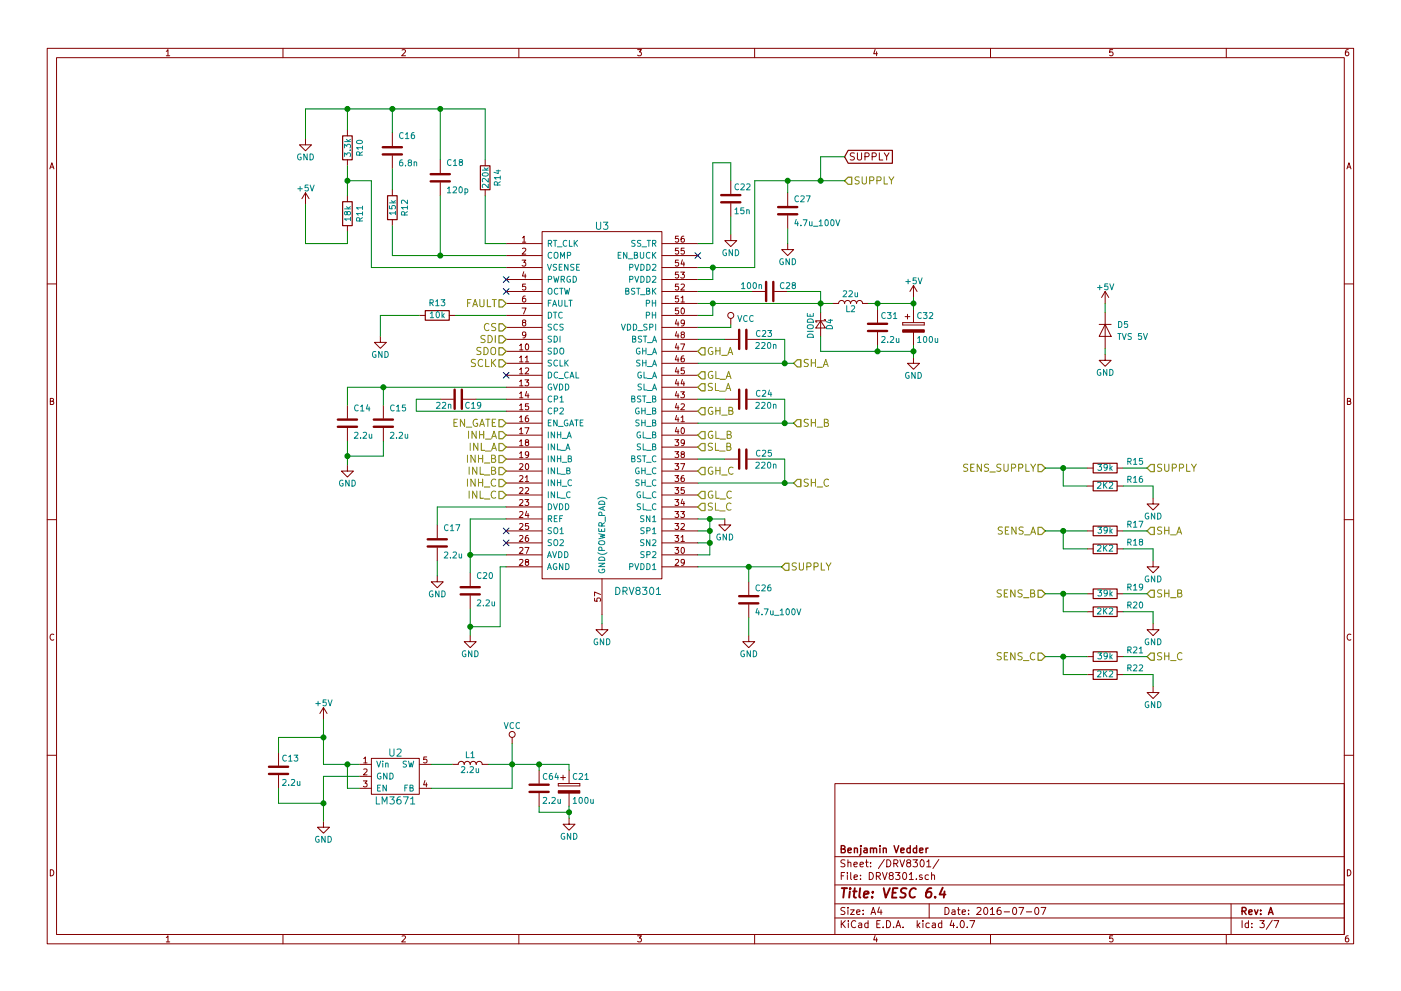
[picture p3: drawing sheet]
EESchema Schematic File Version 2
LIBS:power
LIBS:device
LIBS:transistors
LIBS:conn
LIBS:linear
LIBS:regul
LIBS:74xx
LIBS:cmos4000
LIBS:adc-dac
LIBS:memory
LIBS:xilinx
LIBS:microcontrollers
LIBS:dsp
LIBS:microchip
LIBS:analog_switches
LIBS:motorola
LIBS:texas
LIBS:switches
LIBS:intel
LIBS:audio
LIBS:interface
LIBS:digital-audio
LIBS:philips
LIBS:display
LIBS:cypress
LIBS:siliconi
LIBS:opto
LIBS:atmel
LIBS:contrib
LIBS:valves
LIBS:crf_1
EELAYER 25 0
EELAYER END
$Descr A4 11693 8268
encoding utf-8
Sheet 3 7
Title "VESC 6.4"
Date "2016-07-07"
Rev "A"
Comp "Benjamin Vedder"
Comment1 ""
Comment2 ""
Comment3 ""
Comment4 ""
$EndDescr
$Comp
L DRV8301 U3
U 1 1
P 5025 3375
F 0 "U3" H 5025 4875 60  0000 C CNN
F 1 "DRV8301" H 5325 1825 60  0000 C CNN
F 2 "CRF1:TSSOP-56-PP" H 5025 3375 60  0001 C CNN
F 3 "" H 5025 3375 60  0000 C CNN
	1    5025 3375
	1    0    0    -1  
$EndComp
$Comp
L C C26
U 1 1
P 6250 5000
F 0 "C26" H 6300 5100 50  0000 L CNN
F 1 "4.7u_100V" H 6300 4900 50  0000 L CNN
F 2 "w_smd_cap:c_1210" H 6250 5000 60  0001 C CNN
F 3 "" H 6250 5000 60  0001 C CNN
	1    6250 5000
	1    0    0    -1  
$EndComp
$Comp
L C C25
U 1 1
P 6200 3825
F 0 "C25" V 6150 3575 50  0000 L CNN
F 1 "220n" V 6250 3725 50  0000 R CNN
F 2 "CRF1:SMD-0603_c" H 6200 3825 60  0001 C CNN
F 3 "" H 6200 3825 60  0001 C CNN
	1    6200 3825
	0    -1   1    0   
$EndComp
$Comp
L C C19
U 1 1
P 3825 3325
F 0 "C19" V 3875 3450 50  0000 C CNN
F 1 "22n" V 3875 3205 50  0000 C CNN
F 2 "CRF1:SMD-0603_c" H 3825 3325 60  0001 C CNN
F 3 "" H 3825 3325 60  0001 C CNN
	1    3825 3325
	0    1    1    0   
$EndComp
$Comp
L C C18
U 1 1
P 3675 1475
F 0 "C18" H 3725 1575 50  0000 L BNN
F 1 "120p" H 3725 1375 50  0000 L CNN
F 2 "CRF1:SMD-0603_c" H 3675 1475 60  0001 C CNN
F 3 "" H 3675 1475 60  0001 C CNN
	1    3675 1475
	1    0    0    -1  
$EndComp
$Comp
L C C17
U 1 1
P 3650 4525
F 0 "C17" H 3700 4625 50  0000 L BNN
F 1 "2.2u" H 3700 4425 50  0000 L CNN
F 2 "CRF1:SMD-0603_c" H 3650 4525 60  0001 C CNN
F 3 "" H 3650 4525 60  0001 C CNN
	1    3650 4525
	1    0    0    -1  
$EndComp
$Comp
L R R14
U 1 1
P 4050 1475
F 0 "R14" V 4150 1475 50  0000 C CNN
F 1 "220k" V 4050 1475 50  0000 C CNN
F 2 "CRF1:SMD-0603_r" H 4050 1475 60  0001 C CNN
F 3 "" H 4050 1475 60  0001 C CNN
	1    4050 1475
	1    0    0    -1  
$EndComp
$Comp
L R R12
U 1 1
P 3275 1725
F 0 "R12" V 3375 1725 50  0000 C CNN
F 1 "15k" V 3275 1725 50  0000 C CNN
F 2 "CRF1:SMD-0603_r" H 3275 1725 60  0001 C CNN
F 3 "" H 3275 1725 60  0001 C CNN
	1    3275 1725
	1    0    0    -1  
$EndComp
$Comp
L R R11
U 1 1
P 2900 1775
F 0 "R11" V 3000 1775 50  0000 C CNN
F 1 "18k" V 2900 1775 50  0000 C CNN
F 2 "CRF1:SMD-0603_r" H 2900 1775 60  0001 C CNN
F 3 "" H 2900 1775 60  0001 C CNN
	1    2900 1775
	1    0    0    -1  
$EndComp
$Comp
L R R10
U 1 1
P 2900 1225
F 0 "R10" V 3000 1225 50  0000 C CNN
F 1 "3.3k" V 2900 1225 50  0000 C CNN
F 2 "CRF1:SMD-0603_r" H 2900 1225 60  0001 C CNN
F 3 "" H 2900 1225 60  0001 C CNN
	1    2900 1225
	1    0    0    -1  
$EndComp
$Comp
L C C16
U 1 1
P 3275 1250
F 0 "C16" H 3325 1350 50  0000 L BNN
F 1 "6.8n" H 3325 1150 50  0000 L CNN
F 2 "CRF1:SMD-0603_c" H 3275 1250 60  0001 C CNN
F 3 "" H 3275 1250 60  0001 C CNN
	1    3275 1250
	1    0    0    -1  
$EndComp
$Comp
L +5V #PWR039
U 1 1
P 2550 1700
F 0 "#PWR039" H 2550 1550 50  0001 C CNN
F 1 "+5V" H 2550 1840 50  0000 C CNN
F 2 "" H 2550 1700 50  0001 C CNN
F 3 "" H 2550 1700 50  0001 C CNN
	1    2550 1700
	1    0    0    -1  
$EndComp
$Comp
L GND #PWR040
U 1 1
P 2550 1150
F 0 "#PWR040" H 2550 900 50  0001 C CNN
F 1 "GND" H 2550 1000 50  0000 C CNN
F 2 "" H 2550 1150 50  0001 C CNN
F 3 "" H 2550 1150 50  0001 C CNN
	1    2550 1150
	1    0    0    -1  
$EndComp
$Comp
L R R13
U 1 1
P 3650 2625
F 0 "R13" V 3750 2625 50  0000 C CNN
F 1 "10k" V 3650 2625 50  0000 C CNN
F 2 "CRF1:SMD-0603_r" H 3650 2625 60  0001 C CNN
F 3 "" H 3650 2625 60  0001 C CNN
	1    3650 2625
	0    -1   -1   0   
$EndComp
$Comp
L GND #PWR041
U 1 1
P 3175 2800
F 0 "#PWR041" H 3175 2550 50  0001 C CNN
F 1 "GND" H 3175 2650 50  0000 C CNN
F 2 "" H 3175 2800 50  0001 C CNN
F 3 "" H 3175 2800 50  0001 C CNN
	1    3175 2800
	1    0    0    -1  
$EndComp
$Comp
L C C14
U 1 1
P 2900 3525
F 0 "C14" H 2950 3625 50  0000 L BNN
F 1 "2.2u" H 2950 3425 50  0000 L CNN
F 2 "CRF1:SMD-0603_c" H 2900 3525 60  0001 C CNN
F 3 "" H 2900 3525 60  0001 C CNN
	1    2900 3525
	1    0    0    -1  
$EndComp
$Comp
L C C15
U 1 1
P 3200 3525
F 0 "C15" H 3250 3625 50  0000 L BNN
F 1 "2.2u" H 3250 3425 50  0000 L CNN
F 2 "CRF1:SMD-0603_c" H 3200 3525 60  0001 C CNN
F 3 "" H 3200 3525 60  0001 C CNN
	1    3200 3525
	1    0    0    -1  
$EndComp
$Comp
L GND #PWR042
U 1 1
P 2900 3875
F 0 "#PWR042" H 2900 3625 50  0001 C CNN
F 1 "GND" H 2900 3725 50  0000 C CNN
F 2 "" H 2900 3875 50  0001 C CNN
F 3 "" H 2900 3875 50  0001 C CNN
	1    2900 3875
	1    0    0    -1  
$EndComp
$Comp
L GND #PWR043
U 1 1
P 3650 4800
F 0 "#PWR043" H 3650 4550 50  0001 C CNN
F 1 "GND" H 3650 4650 50  0000 C CNN
F 2 "" H 3650 4800 50  0001 C CNN
F 3 "" H 3650 4800 50  0001 C CNN
	1    3650 4800
	1    0    0    -1  
$EndComp
$Comp
L C C20
U 1 1
P 3925 4925
F 0 "C20" H 3975 5025 50  0000 L BNN
F 1 "2.2u" H 3975 4825 50  0000 L CNN
F 2 "CRF1:SMD-0603_c" H 3925 4925 60  0001 C CNN
F 3 "" H 3925 4925 60  0001 C CNN
	1    3925 4925
	1    0    0    -1  
$EndComp
$Comp
L GND #PWR044
U 1 1
P 3925 5300
F 0 "#PWR044" H 3925 5050 50  0001 C CNN
F 1 "GND" H 3925 5150 50  0000 C CNN
F 2 "" H 3925 5300 50  0001 C CNN
F 3 "" H 3925 5300 50  0001 C CNN
	1    3925 5300
	1    0    0    -1  
$EndComp
NoConn ~ 4225 2325
NoConn ~ 4225 2425
Text HLabel 4225 2525 0    60   Input ~ 0
FAULT
Text HLabel 4225 2725 0    60   Input ~ 0
CS
Text HLabel 4225 2825 0    60   Input ~ 0
SDI
Text HLabel 4225 2925 0    60   Input ~ 0
SDO
Text HLabel 4225 3025 0    60   Input ~ 0
SCLK
NoConn ~ 4225 3125
Text HLabel 4225 3525 0    60   Input ~ 0
EN_GATE
Text HLabel 4225 3625 0    60   Input ~ 0
INH_A
Text HLabel 4225 3725 0    60   Input ~ 0
INL_A
Text HLabel 4225 3825 0    60   Input ~ 0
INH_B
Text HLabel 4225 3925 0    60   Input ~ 0
INL_B
Text HLabel 4225 4025 0    60   Input ~ 0
INH_C
Text HLabel 4225 4125 0    60   Input ~ 0
INL_C
NoConn ~ 4225 4425
NoConn ~ 4225 4525
$Comp
L GND #PWR045
U 1 1
P 5025 5200
F 0 "#PWR045" H 5025 4950 50  0001 C CNN
F 1 "GND" H 5025 5050 50  0000 C CNN
F 2 "" H 5025 5200 50  0001 C CNN
F 3 "" H 5025 5200 50  0001 C CNN
	1    5025 5200
	1    0    0    -1  
$EndComp
Text HLabel 6525 4725 2    60   Input ~ 0
SUPPLY
$Comp
L GND #PWR046
U 1 1
P 6250 5300
F 0 "#PWR046" H 6250 5050 50  0001 C CNN
F 1 "GND" H 6250 5150 50  0000 C CNN
F 2 "" H 6250 5300 50  0001 C CNN
F 3 "" H 6250 5300 50  0001 C CNN
	1    6250 5300
	1    0    0    -1  
$EndComp
$Comp
L GND #PWR047
U 1 1
P 6050 4325
F 0 "#PWR047" H 6050 4075 50  0001 C CNN
F 1 "GND" H 6050 4175 50  0000 C CNN
F 2 "" H 6050 4325 50  0001 C CNN
F 3 "" H 6050 4325 50  0001 C CNN
	1    6050 4325
	1    0    0    -1  
$EndComp
Text HLabel 5825 4225 2    60   Input ~ 0
SL_C
Text HLabel 5825 4125 2    60   Input ~ 0
GL_C
Text HLabel 5825 3925 2    60   Input ~ 0
GH_C
Text HLabel 6625 4025 2    60   Input ~ 0
SH_C
$Comp
L C C24
U 1 1
P 6200 3325
F 0 "C24" V 6150 3075 50  0000 L CNN
F 1 "220n" V 6250 3225 50  0000 R CNN
F 2 "CRF1:SMD-0603_c" H 6200 3325 60  0001 C CNN
F 3 "" H 6200 3325 60  0001 C CNN
	1    6200 3325
	0    -1   1    0   
$EndComp
Text HLabel 5825 3725 2    60   Input ~ 0
SL_B
Text HLabel 5825 3625 2    60   Input ~ 0
GL_B
Text HLabel 5825 3425 2    60   Input ~ 0
GH_B
Text HLabel 6625 3525 2    60   Input ~ 0
SH_B
$Comp
L C C23
U 1 1
P 6200 2825
F 0 "C23" V 6150 2575 50  0000 L CNN
F 1 "220n" V 6250 2725 50  0000 R CNN
F 2 "CRF1:SMD-0603_c" H 6200 2825 60  0001 C CNN
F 3 "" H 6200 2825 60  0001 C CNN
	1    6200 2825
	0    -1   1    0   
$EndComp
Text HLabel 5825 3225 2    60   Input ~ 0
SL_A
Text HLabel 5825 3125 2    60   Input ~ 0
GL_A
Text HLabel 5825 2925 2    60   Input ~ 0
GH_A
Text HLabel 6625 3025 2    60   Input ~ 0
SH_A
$Comp
L VCC #PWR048
U 1 1
P 6100 2700
F 0 "#PWR048" H 6100 2550 50  0001 C CNN
F 1 "VCC" H 6225 2750 50  0000 C CNN
F 2 "" H 6100 2700 50  0001 C CNN
F 3 "" H 6100 2700 50  0001 C CNN
	1    6100 2700
	1    0    0    -1  
$EndComp
$Comp
L C C28
U 1 1
P 6425 2425
F 0 "C28" V 6375 2200 50  0000 L CNN
F 1 "100n" V 6375 2575 50  0000 C CNN
F 2 "CRF1:SMD-0603_c" H 6425 2425 60  0001 C CNN
F 3 "" H 6425 2425 60  0001 C CNN
	1    6425 2425
	0    -1   1    0   
$EndComp
$Comp
L L L2
U 1 1
P 7100 2525
F 0 "L2" V 7050 2525 50  0000 C CNN
F 1 "22u" V 7175 2525 50  0000 C CNN
F 2 "w_smd_inductors:inductor_smd_4.8x2.8mm" H 7100 2525 50  0001 C CNN
F 3 "" H 7100 2525 50  0001 C CNN
	1    7100 2525
	0    -1   -1   0   
$EndComp
$Comp
L +5V #PWR049
U 1 1
P 7625 2475
F 0 "#PWR049" H 7625 2325 50  0001 C CNN
F 1 "+5V" H 7625 2615 50  0000 C CNN
F 2 "" H 7625 2475 50  0001 C CNN
F 3 "" H 7625 2475 50  0001 C CNN
	1    7625 2475
	1    0    0    -1  
$EndComp
$Comp
L C C31
U 1 1
P 7325 2725
F 0 "C31" H 7350 2825 50  0000 L CNN
F 1 "2.2u" H 7350 2625 50  0000 L CNN
F 2 "CRF1:SMD-0603_c" H 7363 2575 50  0001 C CNN
F 3 "" H 7325 2725 50  0001 C CNN
	1    7325 2725
	1    0    0    -1  
$EndComp
$Comp
L CP C32
U 1 1
P 7625 2725
F 0 "C32" H 7650 2825 50  0000 L CNN
F 1 "100u" H 7650 2625 50  0000 L CNN
F 2 "Capacitors_Tantalum_SMD:CP_Tantalum_Case-B_EIA-3528-21_Wave" H 7663 2575 50  0001 C CNN
F 3 "" H 7625 2725 50  0001 C CNN
	1    7625 2725
	1    0    0    -1  
$EndComp
$Comp
L D_Schottky_Small D4
U 1 1
P 6850 2700
F 0 "D4" H 6800 2780 50  0000 L CNN
F 1 "DIODE" H 6750 2620 50  0000 L CNN
F 2 "Diodes_SMD:D_SMA_Handsoldering" V 6850 2700 50  0001 C CNN
F 3 "" V 6850 2700 50  0001 C CNN
	1    6850 2700
	0    1    1    0   
$EndComp
$Comp
L GND #PWR050
U 1 1
P 7625 2975
F 0 "#PWR050" H 7625 2725 50  0001 C CNN
F 1 "GND" H 7625 2825 50  0000 C CNN
F 2 "" H 7625 2975 50  0001 C CNN
F 3 "" H 7625 2975 50  0001 C CNN
	1    7625 2975
	1    0    0    -1  
$EndComp
$Comp
L C C22
U 1 1
P 6100 1650
F 0 "C22" H 6125 1750 50  0000 L CNN
F 1 "15n" H 6125 1550 50  0000 L CNN
F 2 "CRF1:SMD-0603_c" H 6100 1650 60  0001 C CNN
F 3 "" H 6100 1650 60  0001 C CNN
	1    6100 1650
	1    0    0    -1  
$EndComp
$Comp
L GND #PWR051
U 1 1
P 6100 1950
F 0 "#PWR051" H 6100 1700 50  0001 C CNN
F 1 "GND" H 6100 1800 50  0000 C CNN
F 2 "" H 6100 1950 50  0001 C CNN
F 3 "" H 6100 1950 50  0001 C CNN
	1    6100 1950
	1    0    0    -1  
$EndComp
NoConn ~ 5825 2125
$Comp
L C C27
U 1 1
P 6575 1750
F 0 "C27" H 6625 1850 50  0000 L CNN
F 1 "4.7u_100V" H 6625 1650 50  0000 L CNN
F 2 "w_smd_cap:c_1210" H 6575 1750 60  0001 C CNN
F 3 "" H 6575 1750 60  0001 C CNN
	1    6575 1750
	1    0    0    -1  
$EndComp
Text HLabel 7050 1500 2    60   Input ~ 0
SUPPLY
Text GLabel 7050 1300 2    60   Input ~ 0
SUPPLY
$Comp
L GND #PWR052
U 1 1
P 6575 2025
F 0 "#PWR052" H 6575 1775 50  0001 C CNN
F 1 "GND" H 6575 1875 50  0000 C CNN
F 2 "" H 6575 2025 50  0001 C CNN
F 3 "" H 6575 2025 50  0001 C CNN
	1    6575 2025
	1    0    0    -1  
$EndComp
$Comp
L +5V #PWR053
U 1 1
P 9225 2525
F 0 "#PWR053" H 9225 2375 50  0001 C CNN
F 1 "+5V" H 9225 2665 50  0000 C CNN
F 2 "" H 9225 2525 50  0001 C CNN
F 3 "" H 9225 2525 50  0001 C CNN
	1    9225 2525
	1    0    0    -1  
$EndComp
$Comp
L GND #PWR054
U 1 1
P 9225 2950
F 0 "#PWR054" H 9225 2700 50  0001 C CNN
F 1 "GND" H 9225 2800 50  0000 C CNN
F 2 "" H 9225 2950 50  0001 C CNN
F 3 "" H 9225 2950 50  0001 C CNN
	1    9225 2950
	1    0    0    -1  
$EndComp
$Comp
L D D5
U 1 1
P 9225 2750
F 0 "D5" V 9175 2850 50  0000 L CNN
F 1 "TVS 5V" V 9275 2850 50  0000 L CNN
F 2 "w_smd_diode:do214ac" H 9225 2750 50  0001 C CNN
F 3 "" H 9225 2750 50  0001 C CNN
	1    9225 2750
	0    1    1    0   
$EndComp
$Comp
L R R15
U 1 1
P 9225 3900
F 0 "R15" V 9275 3650 50  0000 C CNN
F 1 "39k" V 9225 3900 50  0000 C CNN
F 2 "CRF1:SMD-0603_r" H 9225 3900 60  0001 C CNN
F 3 "" H 9225 3900 60  0001 C CNN
	1    9225 3900
	0    -1   -1   0   
$EndComp
$Comp
L R R16
U 1 1
P 9225 4050
F 0 "R16" V 9275 3800 50  0000 C CNN
F 1 "2K2" V 9225 4050 50  0000 C CNN
F 2 "CRF1:SMD-0603_r" H 9225 4050 60  0001 C CNN
F 3 "" H 9225 4050 60  0001 C CNN
	1    9225 4050
	0    -1   -1   0   
$EndComp
Text HLabel 9575 3900 2    60   Input ~ 0
SUPPLY
$Comp
L GND #PWR055
U 1 1
P 9625 4150
F 0 "#PWR055" H 9625 3900 50  0001 C CNN
F 1 "GND" H 9625 4000 50  0000 C CNN
F 2 "" H 9625 4150 50  0001 C CNN
F 3 "" H 9625 4150 50  0001 C CNN
	1    9625 4150
	1    0    0    -1  
$EndComp
Text HLabel 8725 3900 0    60   Input ~ 0
SENS_SUPPLY
$Comp
L R R17
U 1 1
P 9225 4425
F 0 "R17" V 9275 4175 50  0000 C CNN
F 1 "39k" V 9225 4425 50  0000 C CNN
F 2 "CRF1:SMD-0603_r" H 9225 4425 60  0001 C CNN
F 3 "" H 9225 4425 60  0001 C CNN
	1    9225 4425
	0    -1   -1   0   
$EndComp
$Comp
L R R18
U 1 1
P 9225 4575
F 0 "R18" V 9275 4325 50  0000 C CNN
F 1 "2K2" V 9225 4575 50  0000 C CNN
F 2 "CRF1:SMD-0603_r" H 9225 4575 60  0001 C CNN
F 3 "" H 9225 4575 60  0001 C CNN
	1    9225 4575
	0    -1   -1   0   
$EndComp
Text HLabel 9575 4425 2    60   Input ~ 0
SH_A
$Comp
L GND #PWR056
U 1 1
P 9625 4675
F 0 "#PWR056" H 9625 4425 50  0001 C CNN
F 1 "GND" H 9625 4525 50  0000 C CNN
F 2 "" H 9625 4675 50  0001 C CNN
F 3 "" H 9625 4675 50  0001 C CNN
	1    9625 4675
	1    0    0    -1  
$EndComp
Text HLabel 8725 4425 0    60   Input ~ 0
SENS_A
$Comp
L R R19
U 1 1
P 9225 4950
F 0 "R19" V 9275 4700 50  0000 C CNN
F 1 "39k" V 9225 4950 50  0000 C CNN
F 2 "CRF1:SMD-0603_r" H 9225 4950 60  0001 C CNN
F 3 "" H 9225 4950 60  0001 C CNN
	1    9225 4950
	0    -1   -1   0   
$EndComp
$Comp
L R R20
U 1 1
P 9225 5100
F 0 "R20" V 9275 4850 50  0000 C CNN
F 1 "2K2" V 9225 5100 50  0000 C CNN
F 2 "CRF1:SMD-0603_r" H 9225 5100 60  0001 C CNN
F 3 "" H 9225 5100 60  0001 C CNN
	1    9225 5100
	0    -1   -1   0   
$EndComp
Text HLabel 9575 4950 2    60   Input ~ 0
SH_B
$Comp
L GND #PWR057
U 1 1
P 9625 5200
F 0 "#PWR057" H 9625 4950 50  0001 C CNN
F 1 "GND" H 9625 5050 50  0000 C CNN
F 2 "" H 9625 5200 50  0001 C CNN
F 3 "" H 9625 5200 50  0001 C CNN
	1    9625 5200
	1    0    0    -1  
$EndComp
Text HLabel 8725 4950 0    60   Input ~ 0
SENS_B
$Comp
L R R21
U 1 1
P 9225 5475
F 0 "R21" V 9275 5225 50  0000 C CNN
F 1 "39k" V 9225 5475 50  0000 C CNN
F 2 "CRF1:SMD-0603_r" H 9225 5475 60  0001 C CNN
F 3 "" H 9225 5475 60  0001 C CNN
	1    9225 5475
	0    -1   -1   0   
$EndComp
$Comp
L R R22
U 1 1
P 9225 5625
F 0 "R22" V 9275 5375 50  0000 C CNN
F 1 "2K2" V 9225 5625 50  0000 C CNN
F 2 "CRF1:SMD-0603_r" H 9225 5625 60  0001 C CNN
F 3 "" H 9225 5625 60  0001 C CNN
	1    9225 5625
	0    -1   -1   0   
$EndComp
Text HLabel 9575 5475 2    60   Input ~ 0
SH_C
$Comp
L GND #PWR058
U 1 1
P 9625 5725
F 0 "#PWR058" H 9625 5475 50  0001 C CNN
F 1 "GND" H 9625 5575 50  0000 C CNN
F 2 "" H 9625 5725 50  0001 C CNN
F 3 "" H 9625 5725 50  0001 C CNN
	1    9625 5725
	1    0    0    -1  
$EndComp
Text HLabel 8725 5475 0    60   Input ~ 0
SENS_C
$Comp
L LM3671 U2
U 1 1
P 3300 6475
F 0 "U2" H 3300 6675 60  0000 C CNN
F 1 "LM3671" H 3300 6275 60  0000 C CNN
F 2 "TO_SOT_Packages_SMD:SOT-23-5" H 3250 6450 60  0001 C CNN
F 3 "" H 3250 6450 60  0001 C CNN
	1    3300 6475
	1    0    0    -1  
$EndComp
$Comp
L GND #PWR059
U 1 1
P 2700 6850
F 0 "#PWR059" H 2700 6600 50  0001 C CNN
F 1 "GND" H 2700 6700 50  0000 C CNN
F 2 "" H 2700 6850 50  0001 C CNN
F 3 "" H 2700 6850 50  0001 C CNN
	1    2700 6850
	1    0    0    -1  
$EndComp
$Comp
L +5V #PWR060
U 1 1
P 2700 6000
F 0 "#PWR060" H 2700 5850 50  0001 C CNN
F 1 "+5V" H 2700 6140 50  0000 C CNN
F 2 "" H 2700 6000 50  0001 C CNN
F 3 "" H 2700 6000 50  0001 C CNN
	1    2700 6000
	1    0    0    -1  
$EndComp
$Comp
L VCC #PWR061
U 1 1
P 4275 6200
F 0 "#PWR061" H 4275 6050 50  0001 C CNN
F 1 "VCC" H 4275 6350 50  0000 C CNN
F 2 "" H 4275 6200 50  0001 C CNN
F 3 "" H 4275 6200 50  0001 C CNN
	1    4275 6200
	1    0    0    -1  
$EndComp
$Comp
L C C13
U 1 1
P 2325 6425
F 0 "C13" H 2350 6500 50  0000 L BNN
F 1 "2.2u" H 2350 6325 50  0000 L CNN
F 2 "CRF1:SMD-0603_c" H 2325 6425 60  0001 C CNN
F 3 "" H 2325 6425 60  0001 C CNN
	1    2325 6425
	1    0    0    -1  
$EndComp
$Comp
L L L1
U 1 1
P 3925 6375
F 0 "L1" V 4000 6375 50  0000 C CNN
F 1 "2.2u" V 3875 6375 50  0000 C CNN
F 2 "Inductors_SMD:L_0805" H 3925 6375 50  0001 C CNN
F 3 "" H 3925 6375 50  0001 C CNN
	1    3925 6375
	0    -1   -1   0   
$EndComp
$Comp
L C C64
U 1 1
P 4500 6575
F 0 "C64" H 4525 6675 50  0000 L CNN
F 1 "2.2u" H 4525 6475 50  0000 L CNN
F 2 "CRF1:SMD-0603_c" H 4538 6425 50  0001 C CNN
F 3 "" H 4500 6575 50  0001 C CNN
	1    4500 6575
	1    0    0    -1  
$EndComp
$Comp
L CP C21
U 1 1
P 4750 6575
F 0 "C21" H 4775 6675 50  0000 L CNN
F 1 "100u" H 4775 6475 50  0000 L CNN
F 2 "Capacitors_Tantalum_SMD:CP_Tantalum_Case-B_EIA-3528-21_Wave" H 4788 6425 50  0001 C CNN
F 3 "" H 4750 6575 50  0001 C CNN
	1    4750 6575
	1    0    0    -1  
$EndComp
$Comp
L GND #PWR062
U 1 1
P 4750 6825
F 0 "#PWR062" H 4750 6575 50  0001 C CNN
F 1 "GND" H 4750 6675 50  0000 C CNN
F 2 "" H 4750 6825 50  0001 C CNN
F 3 "" H 4750 6825 50  0001 C CNN
	1    4750 6825
	1    0    0    -1  
$EndComp
Wire Wire Line
	2550 2025 2550 1700
Wire Wire Line
	2900 2025 2550 2025
Wire Wire Line
	3100 2225 4225 2225
Connection ~ 3675 2125
Wire Wire Line
	3275 2125 4225 2125
Wire Wire Line
	4050 2025 4225 2025
Connection ~ 3675 900 
Connection ~ 2900 900 
Wire Wire Line
	2900 900  2900 1075
Connection ~ 3275 900 
Connection ~ 2900 1500
Wire Wire Line
	3100 1500 2900 1500
Wire Wire Line
	3100 1500 3100 2225
Wire Wire Line
	3275 1875 3275 2125
Wire Wire Line
	3675 900  3675 1325
Wire Wire Line
	4050 900  4050 1325
Wire Wire Line
	3275 900  3275 1100
Wire Wire Line
	3675 1625 3675 2125
Wire Wire Line
	4050 1625 4050 2025
Wire Wire Line
	3175 2625 3500 2625
Wire Wire Line
	3175 2625 3175 2800
Wire Wire Line
	3800 2625 4225 2625
Wire Wire Line
	3975 3325 4225 3325
Wire Wire Line
	3475 3325 3675 3325
Wire Wire Line
	3475 3325 3475 3425
Wire Wire Line
	3475 3425 4225 3425
Wire Wire Line
	2900 3225 4225 3225
Wire Wire Line
	2900 3225 2900 3375
Wire Wire Line
	3200 3225 3200 3375
Connection ~ 3200 3225
Wire Wire Line
	2900 3675 2900 3875
Wire Wire Line
	3200 3800 2900 3800
Wire Wire Line
	3200 3675 3200 3800
Connection ~ 2900 3800
Wire Wire Line
	2550 900  4050 900 
Wire Wire Line
	4225 4225 3650 4225
Wire Wire Line
	3650 4225 3650 4375
Wire Wire Line
	3650 4675 3650 4800
Wire Wire Line
	3925 5075 3925 5300
Wire Wire Line
	3925 4625 4225 4625
Wire Wire Line
	4225 4725 4175 4725
Wire Wire Line
	4175 4725 4175 5225
Wire Wire Line
	4175 5225 3925 5225
Connection ~ 3925 5225
Wire Wire Line
	3925 4325 3925 4775
Wire Wire Line
	3925 4325 4225 4325
Connection ~ 3925 4625
Wire Wire Line
	5025 5125 5025 5200
Wire Wire Line
	5825 4725 6525 4725
Wire Wire Line
	6250 4725 6250 4850
Connection ~ 6250 4725
Wire Wire Line
	6250 5150 6250 5300
Wire Wire Line
	5925 4625 5825 4625
Wire Wire Line
	5925 4325 5925 4625
Wire Wire Line
	5825 4525 5925 4525
Connection ~ 5925 4525
Wire Wire Line
	5825 4425 5925 4425
Connection ~ 5925 4425
Connection ~ 5925 4325
Wire Wire Line
	5825 4325 6050 4325
Wire Wire Line
	5825 4025 6625 4025
Wire Wire Line
	5825 3825 6050 3825
Wire Wire Line
	6350 3825 6550 3825
Wire Wire Line
	6550 3825 6550 4025
Connection ~ 6550 4025
Wire Wire Line
	5825 3525 6625 3525
Wire Wire Line
	5825 3325 6050 3325
Wire Wire Line
	6350 3325 6550 3325
Wire Wire Line
	6550 3325 6550 3525
Connection ~ 6550 3525
Wire Wire Line
	5825 3025 6625 3025
Wire Wire Line
	5825 2825 6050 2825
Wire Wire Line
	6350 2825 6550 2825
Wire Wire Line
	6550 2825 6550 3025
Connection ~ 6550 3025
Wire Wire Line
	5825 2725 6100 2725
Wire Wire Line
	6100 2725 6100 2700
Wire Wire Line
	5825 2425 6275 2425
Wire Wire Line
	6850 2425 6850 2600
Wire Wire Line
	5825 2525 6950 2525
Connection ~ 6850 2525
Wire Wire Line
	7250 2525 7625 2525
Wire Wire Line
	7625 2475 7625 2575
Connection ~ 7625 2525
Wire Wire Line
	7325 2575 7325 2525
Connection ~ 7325 2525
Wire Wire Line
	6850 2800 6850 2925
Wire Wire Line
	7625 2875 7625 2975
Wire Wire Line
	5825 2025 5950 2025
Wire Wire Line
	5950 2025 5950 1350
Wire Wire Line
	5950 1350 6100 1350
Wire Wire Line
	6100 1350 6100 1500
Wire Wire Line
	6100 1800 6100 1950
Wire Wire Line
	6850 2925 7625 2925
Connection ~ 7625 2925
Wire Wire Line
	7325 2875 7325 2925
Connection ~ 7325 2925
Wire Wire Line
	5825 2225 6300 2225
Wire Wire Line
	6300 2225 6300 1500
Wire Wire Line
	6300 1500 7050 1500
Wire Wire Line
	7050 1300 6850 1300
Wire Wire Line
	6850 1300 6850 1500
Connection ~ 6850 1500
Wire Wire Line
	6575 1500 6575 1600
Connection ~ 6575 1500
Wire Wire Line
	6575 1900 6575 2025
Wire Wire Line
	5825 2325 5950 2325
Wire Wire Line
	5950 2325 5950 2225
Connection ~ 5950 2225
Wire Wire Line
	5825 2625 5950 2625
Wire Wire Line
	5950 2625 5950 2525
Connection ~ 5950 2525
Wire Wire Line
	9225 2525 9225 2600
Wire Wire Line
	9225 2950 9225 2900
Wire Wire Line
	9375 3900 9575 3900
Wire Wire Line
	9375 4050 9625 4050
Wire Wire Line
	9625 4050 9625 4150
Wire Wire Line
	8725 3900 9075 3900
Wire Wire Line
	8875 4050 9075 4050
Wire Wire Line
	8875 4050 8875 3900
Connection ~ 8875 3900
Wire Wire Line
	9375 4425 9575 4425
Wire Wire Line
	9375 4575 9625 4575
Wire Wire Line
	9625 4575 9625 4675
Wire Wire Line
	8725 4425 9075 4425
Wire Wire Line
	8875 4575 9075 4575
Wire Wire Line
	8875 4575 8875 4425
Connection ~ 8875 4425
Wire Wire Line
	9375 4950 9575 4950
Wire Wire Line
	9375 5100 9625 5100
Wire Wire Line
	9625 5100 9625 5200
Wire Wire Line
	8725 4950 9075 4950
Wire Wire Line
	8875 5100 9075 5100
Wire Wire Line
	8875 5100 8875 4950
Connection ~ 8875 4950
Wire Wire Line
	9375 5475 9575 5475
Wire Wire Line
	9375 5625 9625 5625
Wire Wire Line
	9625 5625 9625 5725
Wire Wire Line
	8725 5475 9075 5475
Wire Wire Line
	8875 5625 9075 5625
Wire Wire Line
	8875 5625 8875 5475
Connection ~ 8875 5475
Wire Wire Line
	2700 6375 3000 6375
Wire Wire Line
	2700 6000 2700 6375
Wire Wire Line
	3000 6575 2900 6575
Wire Wire Line
	2900 6575 2900 6375
Connection ~ 2900 6375
Wire Wire Line
	3000 6475 2700 6475
Wire Wire Line
	2700 6475 2700 6850
Wire Wire Line
	2325 6150 2325 6275
Wire Wire Line
	2325 6150 2700 6150
Connection ~ 2700 6150
Wire Wire Line
	2325 6575 2325 6700
Wire Wire Line
	2325 6700 2700 6700
Connection ~ 2700 6700
Wire Wire Line
	3600 6375 3775 6375
Wire Wire Line
	4075 6375 4750 6375
Wire Wire Line
	4500 6425 4500 6375
Connection ~ 4500 6375
Wire Wire Line
	4750 6725 4750 6825
Connection ~ 4750 6775
Wire Wire Line
	4500 6725 4500 6775
Wire Wire Line
	4275 6575 3600 6575
Wire Wire Line
	4275 6200 4275 6575
Connection ~ 4275 6375
Wire Wire Line
	4750 6375 4750 6425
Wire Wire Line
	4500 6775 4750 6775
Wire Wire Line
	2900 1375 2900 1625
Wire Wire Line
	3275 1575 3275 1400
Wire Wire Line
	2900 1925 2900 2025
Wire Wire Line
	6575 2425 6850 2425
Wire Wire Line
	2550 1150 2550 900 
$EndSCHEMATC
